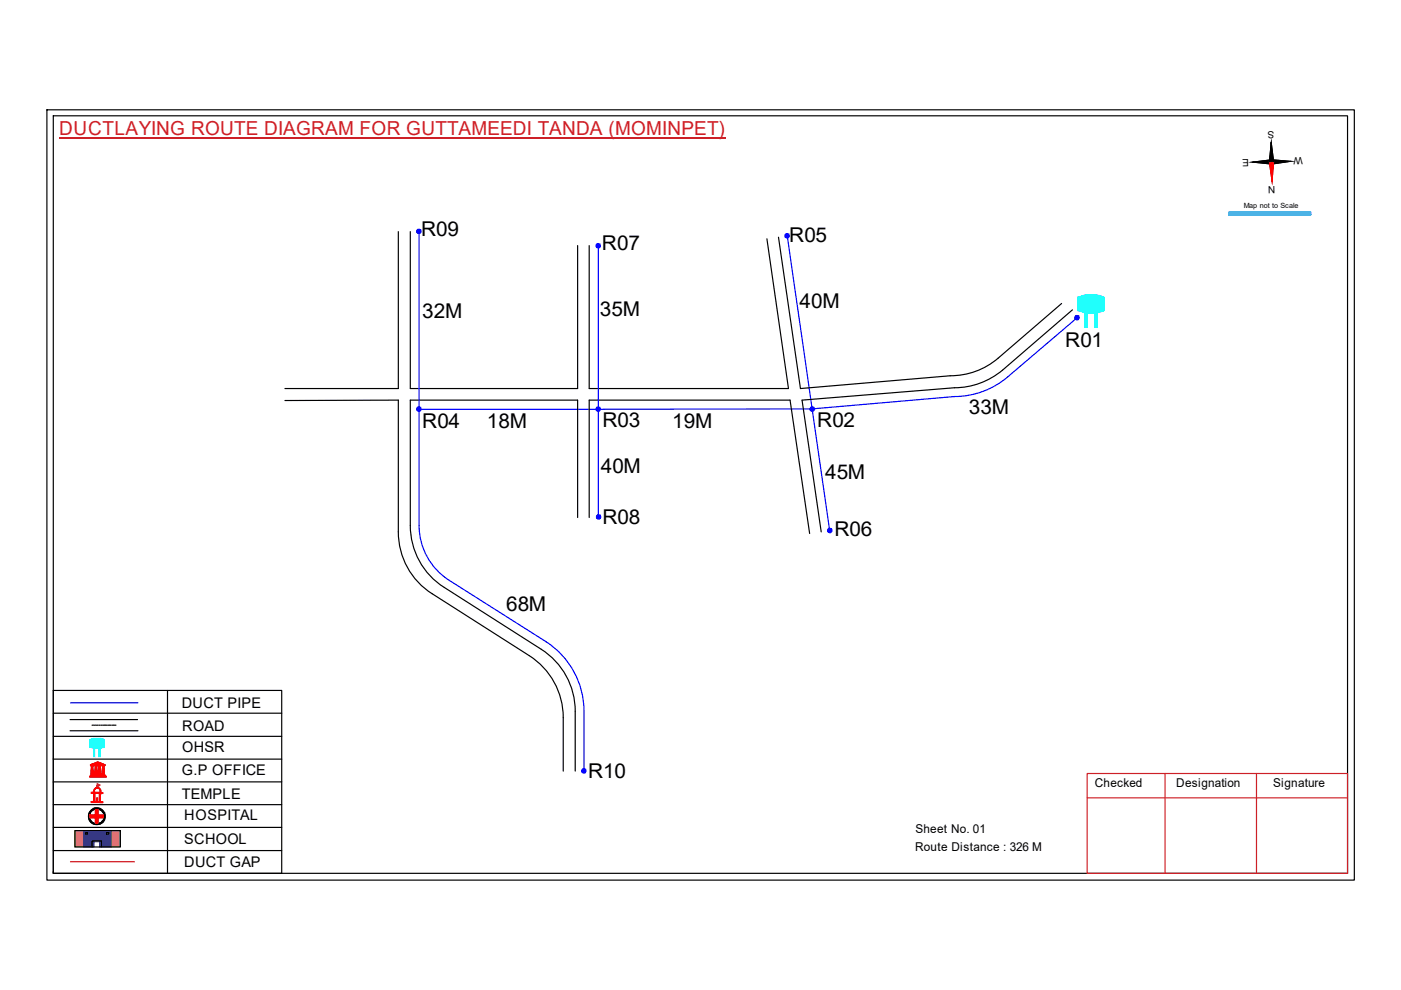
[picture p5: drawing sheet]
<svg xmlns="http://www.w3.org/2000/svg" width="297mm" height="210mm" viewBox="0 0 297 210" stroke-linecap="round" stroke-linejoin="round" font-family="sans-serif">
<path d="M11.3 151.2h48.4M11.3 156.1h48.4M14.9 152.6h14.3M14.9 154.9h14.3M35.5 146.4v38.8M11.3 175.4h48.4M11.3 161h48.4M11.3 165.8h48.4M11.3 170.6h48.4M11.3 180.3h48.4" fill="none" stroke="#000" stroke-width=".25"/>
<path d="M21 158.6h.3v1.8h-.3z" fill-rule="evenodd" fill="#0ffffc"/>
<path d="M21 158.6h.3v1.8h-.3z" fill="none" stroke="#0ffffc" stroke-width=".21"/>
<path d="M19.9 158.6h.2v1.8h-.2z" fill-rule="evenodd" fill="#0ffffc"/>
<path d="M19 156.9l1.6-.4 1.5 .3v1.6l-1.5 .3-1.6-.4zM19.9 158.6h.2v1.8h-.2z" fill="none" stroke="#0ffffc" stroke-width=".21"/>
<path d="M19 156.8a4 4 0 0 1 3.1 0v1.7a4.5 4.5 0 0 1-3-.1z" fill-rule="evenodd" fill="#0ffffc"/>
<path d="M19 156.8a4 4 0 0 1 3.1 0v1.7a4.5 4.5 0 0 1-3-.1z" fill="none" stroke="#0ffffc" stroke-width=".21"/>
<path d="M19 164.6h3.5v.2h-3.5zM19.2 164.3h3.1v.2h-3.1zM19.2 162.1l1.5-.6 1.6 .7zM19.3 162.4l.6-.1-.2 .1 .1 1.7h-.5l.1-1.7zM19.3 164.2h2.8v.1h-2.8zM19.5 162.1l1.2-.5 1.3 .5zM20.1 162.3h.5v1.8h-.5zM20.7 161.7l.2 .1-.2 .3zM20.9 162.3h.5v1.8h-.5zM21.6 162.3l.6 .1h-.1v1.7h-.4l.1-1.7z" fill="none" stroke="#f00" stroke-width=".21"/>
<path d="M21.6 162.3h.5v1.8h-.5z" fill-rule="evenodd" fill="#f00"/>
<path d="M21.6 162.3h.5v1.8h-.5z" fill="none" stroke="#f00" stroke-width=".21"/>
<path d="M20.9 162.3h.5v1.8h-.5z" fill-rule="evenodd" fill="#f00"/>
<path d="M20.9 162.3h.5v1.8h-.5z" fill="none" stroke="#f00" stroke-width=".21"/>
<path d="M20.1 162.3h.5v1.8h-.5z" fill-rule="evenodd" fill="#f00"/>
<path d="M20.1 162.3h.5v1.8h-.5z" fill="none" stroke="#f00" stroke-width=".21"/>
<path d="M19.3 162.3h.5v1.8h-.5z" fill-rule="evenodd" fill="#f00"/>
<path d="M19.3 162.3h.5v1.8h-.5z" fill="none" stroke="#f00" stroke-width=".21"/>
<path d="M20.6 161.7h.4v.4h-.4z" fill-rule="evenodd" fill="#f00"/>
<path d="M19 164.6h3.6v.2h-3.6zM19 164.7h3.6M19.2 164.3h3.1v.2h-3.1zM19.2 164.4h3.1M19.3 164.2h2.8v.1h-2.8zM19.3 164.3h2.8M20.6 161.7h.4v.4h-.4z" fill="none" stroke="#f00" stroke-width=".21"/>
<path d="M19.2 162.1l1-.4a.94 .94 0 0 1 1.1 0l1 .4v.2h-3.1zM19.9 162.1h.7l-.1-.3zM21 161.8l-.1 .3h.7z" fill-rule="evenodd" fill="#f00"/>
<path d="M19.2 162.1l1-.4a.94 .94 0 0 1 1.1 0l1 .4v.2h-3.1zM19.9 162.1l.6-.3 .1 .3zM20.1 168.1h1l-.1 1.9-.9-.1zM20.1 167.2a.73 .73 0 0 1 .9-.2 .73 .73 0 0 1 .4 .9v.2h.4v.1h-.5v1.7l.5 .1v.2l-2.5-.1v-.2h.6v-1.8h-.5v-.1h.5v-.4zM20.1 167.3a.55 .55 0 0 1 1 0l.2 .8-1.4-.1zM20.5 169.2l.1 .6zM20.6 166.5l.1 .5zM21 161.8l.6 .3h-.7z" fill="none" stroke="#f00" stroke-width=".21"/>
<path d="M20.6 166.2l.6 .3-.5 .3z" fill="none" stroke="#e66000" stroke-width=".21"/>
<path d="M20 167.2a.8 .8 0 0 1 1.4 .3v.5l.4 .1v.1l-.5 .1v1.5l.1 .2h.4v.2h-2.5v-.3l.6-.1v-1.6h-.6v-.2h.5zM20.1 167.4l-.2 .6h1.3l-.1-.6-.2-.3h-.5zM20.1 168.3v1.6h.9v-1.7zM20.4 169.2h.3l-.1 .7h-.2z" fill-rule="evenodd" fill="#f00"/>
<path d="M20 167.2a.8 .8 0 0 1 1.4 .3v.5l.4 .1v.1l-.5 .1v1.5l.1 .2h.4v.2h-2.5v-.3l.6-.1v-1.6h-.6v-.2h.5zM20.1 167.4l.3-.3h.5l.2 .3 .1 .6h-1.3zM20.1 168.3l.9-.1v1.7h-.9zM20.4 169.2h.3l-.1 .7h-.2z" fill="none" stroke="#f00" stroke-width=".21"/>
<path d="M20.6 166.5v.5z" fill="#f00"/>
<path d="M20.6 166.5v.5z" fill="none" stroke="#f00" stroke-width=".21"/>
<path d="M20.6 166.5v.5z" fill="#f00"/>
<path d="M20.6 166.5v.5z" fill="none" stroke="#f00" stroke-width=".21"/>
<path d="M20.6 166.5v.5z" fill="#f00"/>
<path d="M20.6 166.5v.5zM20.6 166.5v.5" fill="none" stroke="#f00" stroke-width=".21"/>
<path d="M20.7 166.8l-.1 .2z" fill="#f00"/>
<path d="M20.7 166.8l-.1 .2z" fill="none" stroke="#f00" stroke-width=".21"/>
<path d="M20.7 166.8v.2z" fill="#f00"/>
<path d="M20.7 166.8v.2z" fill="none" stroke="#f00" stroke-width=".21"/>
<path d="M20.6 167h.1z" fill="#f00"/>
<path d="M20.6 167h.1z" fill="none" stroke="#f00" stroke-width=".21"/>
<path d="M20.6 167h.1z" fill="#f00"/>
<path d="M20.6 167h.1z" fill="none" stroke="#f00" stroke-width=".21"/>
<path d="M20.6 166.2l.6 .3-.6 .3z" fill-rule="evenodd" fill="#e66000"/>
<path d="M20.6 166.2l.6 .3-.6 .3z" fill="none" stroke="#e66000" stroke-width=".21"/>
<path d="M11.3 146.4h48.4v38.8h-48.4zM19.5 153.8h.4M20 153.8h.3M20.4 153.8h.4M21 153.8h.2M21.4 153.8h.3M21.9 153.8h.3M22.3 153.8h.3M22.8 153.8h.4M23.2 153.8h.4M23.7 153.8h.4M24.2 153.8h.4" fill="none" stroke="#000" stroke-width=".25"/>
<path d="M14.9 149h14.3" fill="none" stroke="#00f" stroke-width=".25"/>
<g fill="none" stroke="#000" stroke-width=".21">
<path d="M19.3 172a1.38 1.38 0 0 1 2.4 .2 1.49 1.49 0 0 1-.8 2.4 1.59 1.59 0 0 1-1.7-.8 1.59 1.59 0 0 1 .1-1.8z"/>
<circle cx="20.5" cy="173" r="1.81"/>
<circle cx="20.5" cy="173.1" r="1.78"/>
<circle cx="20.5" cy="173.1" r="1.59"/>
</g>
<path d="M18.7 173a1.81 1.81 0 0 1 3.6 0 1.81 1.81 0 0 1-3.6 0zM19.3 172a1.55 1.55 0 0 0 .2 2.2 1.55 1.55 0 0 0 2.2-.1 1.55 1.55 0 0 0-.2-2.2l-.4-.2a1.37 1.37 0 0 0-1.8 .3z" fill-rule="evenodd" fill="#000"/>
<path d="M19.1 172.8h1.2v-1.1h.5v1.1h1.1v.6h-1.1v1.1h-.5v-1.1h-1.2z" fill="none" stroke="#f00" stroke-width=".25"/>
<path d="M19.1 172.8h1.1v-1.1h.6v1.1h1.1v.6h-1.1v1.1h-.6v-1.1h-1.1z" fill-rule="evenodd" fill="#f00"/>
<path d="M19.1 172.8h1.1v-1.1h.6v1.1h1.1v.6h-1.1v1.1h-.6v-1.1h-1.1z" fill="none" stroke="#f00" stroke-width=".21"/>
<path d="M14.9 182.7h13.6" fill="none" stroke="#f00" stroke-width=".25"/>
<path d="M15.9 176.1h1.9v3.5h-1.9zM23.6 176.1h1.9v3.5h-1.9z" fill-rule="evenodd" fill="#c8c92d"/>
<path d="M15.9 176.1h1.9v3.5h-1.9zM23.6 176.1h1.9v3.5h-1.9z" fill="none" stroke="#c8c92d" stroke-width=".21"/>
<path d="M17.7 176.1h5.9v3.5h-2.5v-1.1h-1.2v1.1h-2.2zM18.2 176.5v.4h.3v-.4zM22.6 176.5v.4h.4v-.4z" fill-rule="evenodd" fill="#293189"/>
<path d="M17.7 176.1h5.9v3.5h-2.5v-1.1h-1.2v1.1h-2.2zM18.2 176.5h.3v.4h-.3zM22.6 176.5h.4v.4h-.4z" fill="none" stroke="#293189" stroke-width=".21"/>
<path d="M9.9 23.3h277.2v163.3h-277.2zM11.3 24.6h274.4v160.6h-274.4zM269.5 30.2l.2 8.2M15.9 176.1h9.6v3.5h-9.6zM18.2 176.5h.4v.4h-.4zM19.5 179.6v-1.3h2v1.3M22.6 176.5h.5v.4h-.5zM11.3 184.8v.4" fill="none" stroke="#000" stroke-width=".25"/>
<path d="M12.6 29.2h141.2M230.5 164h55.2v21.2h-55.2zM230.5 169.2h55.2M247 164v21.2M266.4 164v21.2" fill="none" stroke="#cd2027" stroke-width=".25"/>
<path d="M269.6 33.9l4.1 .3-4.1 .6zM265.6 34.4l4-.5v.9z" fill="#000"/>
<path d="M265.6 34.4l4-.5v.9zM269.6 33.9l4.1 .3-4.1 .6z" fill="none" stroke="#000" stroke-width=".21"/>
<path d="M269.1 34.3h.9l-.3 4.1z" fill="#f00"/>
<path d="M269.1 34.3h.9l-.3 4.1z" fill="none" stroke="#f00" stroke-width=".21"/>
<path d="M269.6 33.9l4.1 .3-4.1 .6zM265.6 34.4l4-.5v.9zM269.5 30.2l.5 4.1h-.9z" fill="#000"/>
<path d="M265.6 34.4l4-.5v.9zM269.5 30.2l.5 4.1h-.9zM269.6 33.9l4.1 .3-4.1 .6z" fill="none" stroke="#000" stroke-width=".21"/>
<path d="M269.5 30.2l.2 8.2" fill="none" stroke="#000" stroke-width=".25"/>
<path d="M269.1 34.3h.9l-.3 4.1z" fill="#f00"/>
<path d="M269.1 34.3h.9l-.3 4.1z" fill="none" stroke="#f00" stroke-width=".21"/>
<path d="M269.5 30.2l.5 4.1h-.9z" fill="#000"/>
<path d="M269.5 30.2l.5 4.1h-.9z" fill="none" stroke="#000" stroke-width=".21"/>
<path d="M269.6 34.3l.1 4.1" fill="none" stroke="#f00" stroke-width=".25"/>
<path d="M269.5 30.2l.1 4.1" fill="none" stroke="#000" stroke-width=".25"/>
<path d="M260.6 45h17.2v.6h-17.2z" fill-rule="evenodd" fill="#0093dd"/>
<path d="M260.6 45h17.2v.6h-17.2z" fill="none" stroke="#0093dd" stroke-width=".21"/>
<path d="M260.6 45h17.3v.6h-17.3z" fill="none" stroke="#0093dd" stroke-width=".25"/>
<path d="M84.5 49.1v33.3h-24.1M87 49.1v33.3h35.5v-30.3M162.6 50.6l4.6 31.8h-42.3v-30.3M165.1 50.3l4.6 32.1M225.1 64.3l-13.5 11.6a15.5 15.5 0 0 1-10.1 3.8M227.4 65.7l-14.8 12.8a16 16 0 0 1-10.2 3.7M60.4 84.9l24.1-.1v28a15.5 15.5 0 0 0 7.1 13.1l20.6 13.1a15.6 15.6 0 0 1 7.2 13.1v11.4M170 84.8l4.1 28M122.5 109.7v-24.9h-35.5v26.6a15.5 15.5 0 0 0 7.2 13.1l20.6 13.2a15.6 15.6 0 0 1 7.2 13.1v12.7M124.9 109.7v-24.9h42.6l4.2 28.3" fill="none" stroke="#000" stroke-width=".25"/>
<path d="M88.9 49.1v62.3a13.8 13.8 0 0 0 6.3 11.6l20.6 13.1a17.6 17.6 0 0 1 8 14.7v12.7M126.9 52.1v57.6M166.9 50l9 62.4M228.6 67.1l-14.9 12.7a17.4 17.4 0 0 1-11.3 4.3M172.2 86.7l-83.3 .1" fill="none" stroke="#00f" stroke-width=".25"/>
<circle cx="88.8" cy="49" r=".49" fill="#00f"/>
<circle cx="88.8" cy="49" r=".49" fill="none" stroke="#00f" stroke-width=".21"/>
<circle cx="126.8" cy="52.1" r=".49" fill="#00f"/>
<circle cx="126.8" cy="52.1" r=".49" fill="none" stroke="#00f" stroke-width=".21"/>
<circle cx="166.9" cy="50" r=".49" fill="#00f"/>
<circle cx="166.9" cy="50" r=".49" fill="none" stroke="#00f" stroke-width=".21"/>
<circle cx="88.8" cy="86.7" r=".49" fill="#00f"/>
<circle cx="88.8" cy="86.7" r=".49" fill="none" stroke="#00f" stroke-width=".21"/>
<circle cx="126.8" cy="86.7" r=".49" fill="#00f"/>
<circle cx="126.8" cy="86.7" r=".49" fill="none" stroke="#00f" stroke-width=".21"/>
<circle cx="172.2" cy="86.7" r=".49" fill="#00f"/>
<circle cx="172.2" cy="86.7" r=".49" fill="none" stroke="#00f" stroke-width=".21"/>
<circle cx="176" cy="112.4" r=".49" fill="#00f"/>
<circle cx="176" cy="112.4" r=".49" fill="none" stroke="#00f" stroke-width=".21"/>
<circle cx="228.4" cy="67.3" r=".49" fill="#00f"/>
<circle cx="228.4" cy="67.3" r=".49" fill="none" stroke="#00f" stroke-width=".21"/>
<circle cx="123.8" cy="163.4" r=".49" fill="#00f"/>
<circle cx="123.8" cy="163.4" r=".49" fill="none" stroke="#00f" stroke-width=".21"/>
<circle cx="126.9" cy="109.6" r=".49" fill="#00f"/>
<circle cx="126.9" cy="109.6" r=".49" fill="none" stroke="#00f" stroke-width=".21"/>
<path d="M201.5 79.7l-31.8 2.7M202.4 82.2l-32.4 2.6" fill="none" stroke="#000" stroke-width=".25"/>
<path d="M202.4 84.1l-30.2 2.6" fill="none" stroke="#00f" stroke-width=".25"/>
<path d="M232.1 66.1h.5v3.3h-.5z" fill-rule="evenodd" fill="#0ffffc"/>
<path d="M232.1 66.1h.5v3.3h-.5z" fill="none" stroke="#0ffffc" stroke-width=".21"/>
<path d="M230 66.1h.5v3.3h-.5z" fill-rule="evenodd" fill="#0ffffc"/>
<path d="M228.5 63.1a7.5 7.5 0 0 1 5.6-.1v2.8a7.1 7.1 0 0 1-5.6 0zM230 66.1h.5v3.3h-.5z" fill="none" stroke="#0ffffc" stroke-width=".21"/>
<path d="M228.5 63a7.8 7.8 0 0 1 5.6 0v2.9a7.8 7.8 0 0 1-5.6 0z" fill-rule="evenodd" fill="#0ffffc"/>
<path d="M228.5 63a7.8 7.8 0 0 1 5.6 0v2.9a7.8 7.8 0 0 1-5.6 0z" fill="none" stroke="#0ffffc" stroke-width=".21"/>
<g font-size="4.3">
<text x="89.3" y="50.1">R09</text>
<text x="127.6" y="53.1">R07</text>
<text x="167.3" y="51.2">R05</text>
<text x="169.5" y="65.3">40M</text>
<text x="89.5" y="67.4">32M</text>
<text x="127.2" y="67.1">35M</text>
<text x="225.8" y="73.5">R01</text>
<text x="205.4" y="87.8">33M</text>
<text x="89.5" y="90.8">R04</text>
<text x="103.2" y="90.8">18M</text>
<text x="127.7" y="90.6">R03</text>
<text x="142.5" y="90.8">19M</text>
<text x="173.3" y="90.6">R02</text>
<text x="127.4" y="100.3">40M</text>
<text x="175" y="101.6">45M</text>
<text x="127.7" y="111.1">R08</text>
<text x="176.9" y="113.7">R06</text>
<text x="107.3" y="129.5">68M</text>
<text x="124.7" y="165">R10</text>
</g>
<text font-size="4.1" fill="#cd2027" x="12.6" y="28.6">DUCTLAYING ROUTE DIAGRAM FOR GUTTAMEEDI TANDA (MOMINPET)</text>
<g font-size="3.1">
<text x="38.6" y="150">DUCT PIPE</text>
<text x="38.6" y="154.9">ROAD</text>
<text x="38.6" y="159.5">OHSR</text>
<text x="38.6" y="164.3">G.P OFFICE</text>
<text x="38.6" y="169.3">TEMPLE</text>
<text x="39.1" y="173.9">HOSPITAL</text>
<text x="39.1" y="179">SCHOOL</text>
<text x="39.1" y="183.8">DUCT GAP</text>
</g>
<g font-size="2.6">
<text x="232.1" y="167">Checked</text>
<text x="249.4" y="167">Designation</text>
<text x="270" y="167">Signature</text>
<text x="194.1" y="176.6">Sheet No. 01</text>
<text x="194" y="180.3">Route Distance : 326 M</text>
</g>
<g font-size="2.1">
<text x="270.1" y="27.8" transform="rotate(179 270.1 27.8)">S</text>
<text x="264.8" y="33.6" transform="rotate(179 264.8 33.6)">E</text>
<text x="276.2" y="33.4" transform="rotate(179 276.2 33.4)">W</text>
<text x="270.4" y="39.4" transform="rotate(179 270.4 39.4)">N</text>
</g>
<text font-size="1.5" x="263.7" y="44.2">Map not to Scale</text>
</svg>
